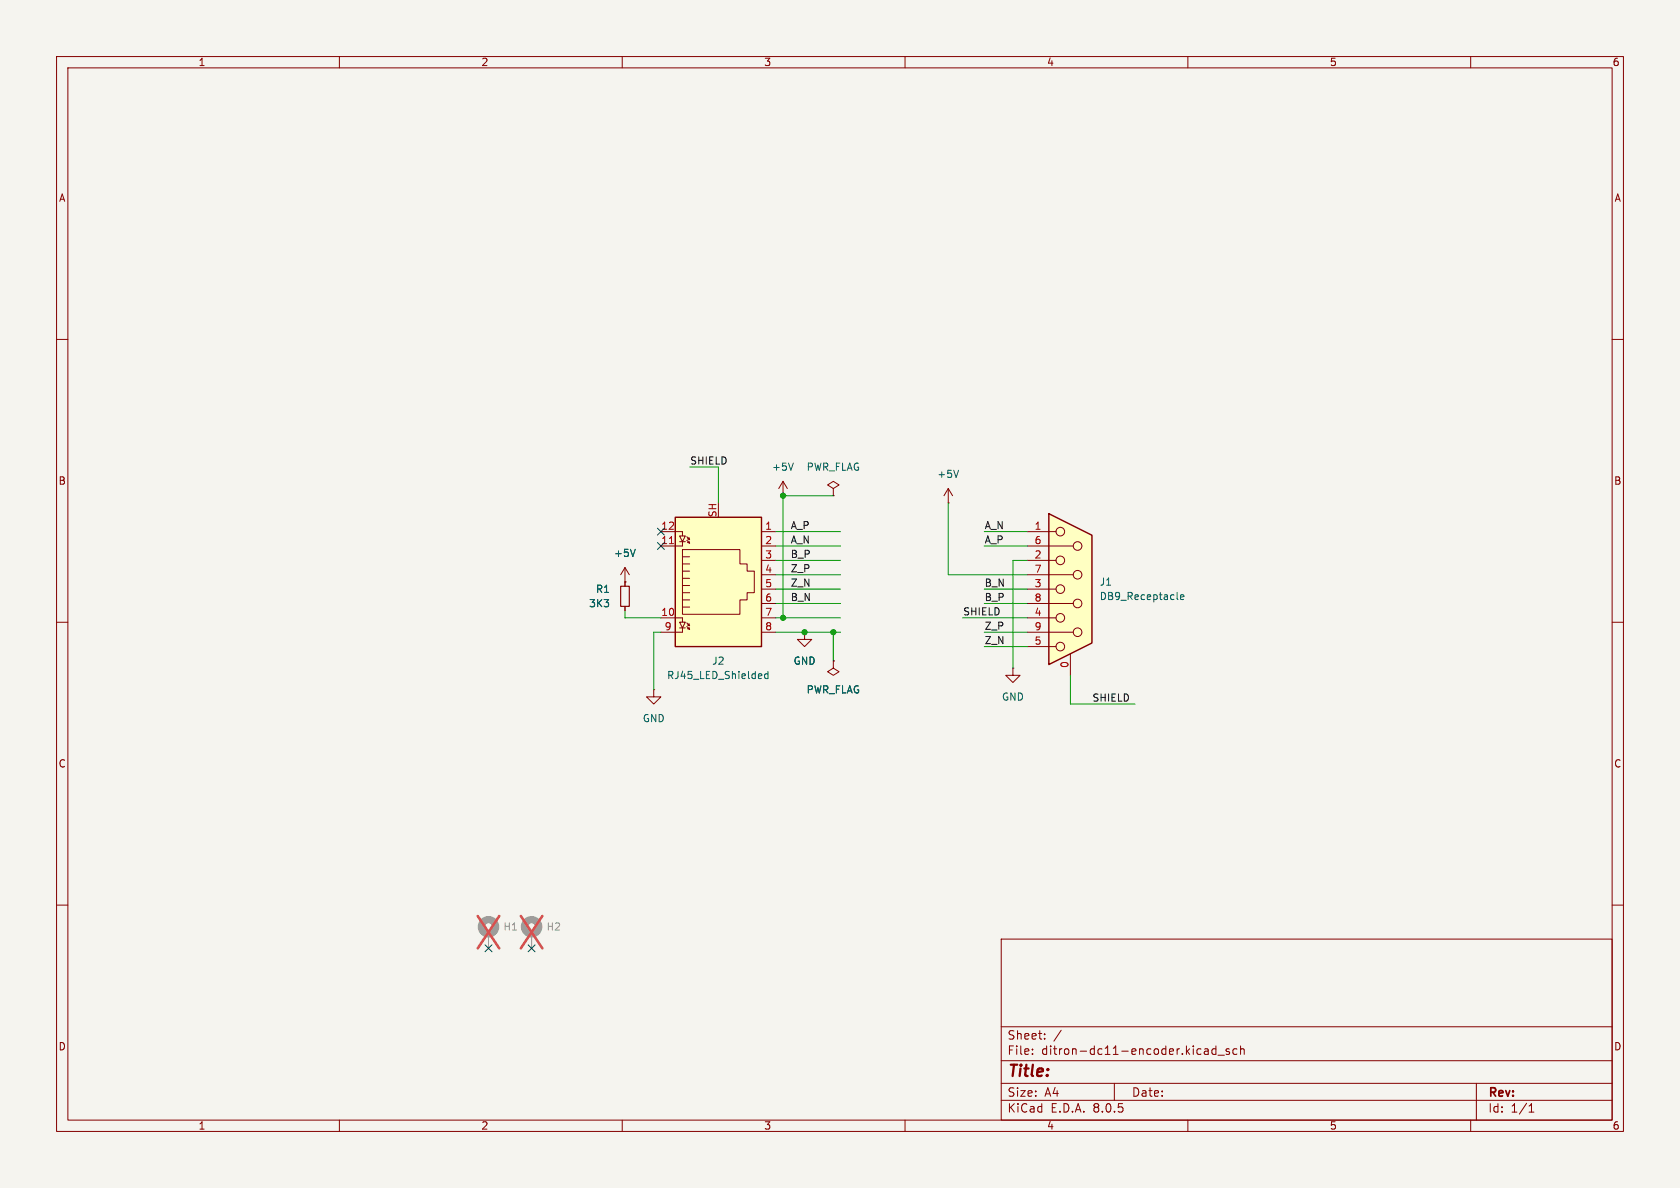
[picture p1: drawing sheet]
<svg xmlns="http://www.w3.org/2000/svg" width="297mm" height="210mm" viewBox="0 0 297 210" stroke-linecap="round" stroke-linejoin="round" font-family="sans-serif">
<path d="M0 0h297v210h-297z" fill="#f5f4ef" stroke="#f5f4ef" stroke-width=".18"/>
<g fill="none" stroke="#840000" stroke-width=".18">
<path d="M10 10h277v190h-277zM12 12h273v186h-273zM60 10v2M110 10v2M160 10v2M210 10v2M260 10v2M10 60h2M285 60h2M147.3 86.4l1-.7-1-.6-1 .6 1 .7v1.2M147.3 87.6h.1M167.6 88.9h.1"/>
<path d="M167.6 86.4l-.7 1.2M167.6 86.4v2.5M167.6 86.4l.8 1.2M10 110h2M110.5 102.9h.1M110.5 100.3l-.8 1.3M110.5 100.3v3.3M110.5 107.2v.8M110.5 100.3l.8 1.3M147.3 116.8v1.3l1 .6-1 .7-1-.7 1-.6M147.3 116.8h.1M179.1 118.1v1.3h1.2l-1.2 1.3-1.3-1.3h1.3"/>
<path d="M179.1 118.1h.1M285 110h2M10 160h2M285 160h2M177 166h108v32h-108zM60 198v2M110 198v2M160 198v2M177 194.5h108M177 191.5h108M177 187.5h108M177 181.5h108"/>
<path d="M182.5 186.3v.1M182.5 185.5v.1M184.7 183.6v.1M184.7 182.8v.1M187.6 182.1l-1.3 2M197 191.5v3M210 198v2M213.1 185.4l.4 .1 .1 .9M213.6 186.3l-.5 .1M213.6 185.8h-.5M215 185.5l-.5-.1-.3 .3v.4l.2 .2h.6M215 184.9v1.5"/>
<path d="M215.3 186.5h1.2M217.3 185.5l-.3-.1-.3 .2 .1 .2 .5 .2v.3h-.6M218.7 185.5l-.5-.1-.2 .3v.4l.1 .2h.6M219.3 185.5l.2-.1 .4 .1 .1 .9M219.3 184.9v1.5M260 198v2M261 191.5v6.5M270.3 196.6h.9M270.3 195.5l.4-.4v1.5"/>
</g>
<path d="M112.3 97.1l-.4 1.3M169.5 83.1l-.5 1.3" fill="none" stroke="#006464" stroke-width=".18"/>
<path d="M109.7 103.6h1.6v3.6h-1.6z" fill="none" stroke="#840000" stroke-width=".2"/>
<path d="M119.4 91.4h15.2v22.9h-15.2z" fill="#ffffc2"/>
<g fill="none" stroke="#840000" stroke-width=".18">
<path d="M116.8 94h3.8v.7M120.1 94.7h1.1l-.6 1.1zM120.1 95.8h1.1M120.6 98.4h1.3M120.6 99.7h1.3M120.6 97.2h10.2v2.5h1.3v1.3h1.2v3.8h-1.2v1.2h-1.3v2.6h-10.2zM120.6 95.8v.7h-3.8M121.4 94.9l.5 .5-.4-.1M121.4 95.5l.5 .5-.4-.1M121.8 95l.1 .4M121.8 95.6l.1 .4M134.6 94h2.6"/>
<path d="M134.6 96.5h2.6M134.6 99.1h2.6M138.4 87.6h.1M138.4 85.1l-.7 1.3M138.4 85.1v2.5M138.4 85.1l.8 1.3M116.8 109.2h3.8v.8M120.1 110h1.1l-.6 1zM120.1 111h1.1M120.6 101h1.3M120.6 102.2h1.3M120.6 103.5h1.3"/>
<path d="M120.6 104.8h1.3M120.6 111v.8h-3.8M120.6 106h1.3M120.6 107.3h1.3M121.4 110.1l.5 .5-.4-.1M121.4 110.7l.5 .6-.4-.2M121.8 110.2l.1 .4M121.8 110.9l.1 .4M134.6 109.2h2.6M134.6 111.8h2.6M134.6 101.6h2.6M134.6 104.1h2.6"/>
<path d="M134.6 106.7h2.6"/>
</g>
<path d="M119.4 91.4h15.2v22.9h-15.2z" fill="none" stroke="#840000" stroke-width=".25"/>
<path d="M118.4 96.1h.7" fill="none" stroke="#a90000" stroke-width=".18"/>
<path d="M140.2 81.9l-.4 1.2M135.8 118.7v1.3M135.8 119.2l-.4-.1-.2 .3 .1 .5h.5" fill="none" stroke="#006464" stroke-width=".18"/>
<path d="M185.4 90.8l7.6 3.8v19.1l-7.6 3.8z" fill="#ffffc2"/>
<g fill="none" stroke="#840000" stroke-width=".18">
<path d="M181.6 99.1h5.1M181.6 96.5h8.1M181.6 94h5.1M110.5 102.9h.1M110.5 102.9v.7M110.5 107.2v.8M142.2 111.8v1.2h1.3l-1.3 1.3-1.2-1.3h1.2M142.2 111.8h.1M147.3 116.8h.1M181.6 114.3h5.1M181.6 111.8h8.1M181.6 109.2h5.1"/>
<path d="M181.6 106.7h8.1M181.6 104.1h5.1M181.6 101.6h8.1M189.2 115.6v3.8M115.6 121.9v1.3h1.2l-1.2 1.3-1.3-1.3h1.3M115.6 121.9h.1"/>
<circle cx="187.5" cy="99.1" r=".76"/>
<circle cx="187.5" cy="94" r=".76"/>
<circle cx="190.5" cy="96.5" r=".76"/>
<circle cx="187.5" cy="109.2" r=".76"/>
<circle cx="187.5" cy="114.3" r=".76"/>
<circle cx="187.5" cy="104.1" r=".76"/>
<circle cx="190.5" cy="101.6" r=".76"/>
<circle cx="190.5" cy="111.8" r=".76"/>
<circle cx="190.5" cy="106.7" r=".76"/>
</g>
<path d="M185.4 90.8l7.6 3.8v19.1l-7.6 3.8z" fill="none" stroke="#840000" stroke-width=".25"/>
<path d="M112.3 97.1l-.4 1.3M208.1 105.8l.2 .2M208.7 105.6l.6-.2-.1-.2-.3-.1-.2 .2 .1 .6h.4" fill="none" stroke="#006464" stroke-width=".18"/>
<g fill="none" stroke="#9c9b98" stroke-width="1.3">
<circle cx="86.4" cy="163.8" r="1.27"/>
<circle cx="94" cy="163.8" r="1.27"/>
</g>
<path d="M86.4 165.1v2.5M94 165.1v2.5" fill="none" stroke="#9c9b98" stroke-width=".18"/>
<path d="M84.5 161.9l3.8 5.7M88.3 161.9l-3.8 5.7M92.1 161.9l3.8 5.7M95.9 161.9l-3.8 5.7" fill="none" stroke="#e65255" stroke-width=".46"/>
<g fill="none" stroke="#009600" stroke-width=".18">
<path d="M121.9 82.6h5.1v6.3M137.2 96.5h11.4M137.2 99.1h11.4M137.2 94h11.4M147.3 87.6h-8.9v21.6M167.6 88.9v12.7h14M174 96.5h7.6M174 94h7.6M181.6 99.1h-2.5v19M110.5 108v1.2h6.3M116.8 111.8h-1.2v10.1M137.2 109.2h11.4"/>
<path d="M137.2 101.6h11.4M137.2 104.1h11.4M137.2 111.8h11.4M137.2 106.7h11.4M147.3 111.8v5M170.2 109.2h11.4M174 104.1h7.6M174 111.8h7.6M174 106.7h7.6M174 114.3h7.6M189.2 119.4v5.1h11.5"/>
</g>
<path d="M116.2 95.9l1.2 1.2M116.2 93.4l1.2 1.2M117.4 95.9l-1.2 1.2M117.4 93.4l-1.2 1.2M85.8 167l1.2 1.2M87 167l-1.2 1.2M93.4 167l1.2 1.2M94.6 167l-1.2 1.2" fill="none" stroke="#000084" stroke-width=".18"/>
<g fill="#009600" stroke="#009600" stroke-width=".18">
<circle cx="138.4" cy="87.6" r=".46"/>
<circle cx="138.4" cy="109.2" r=".46"/>
<circle cx="142.2" cy="111.8" r=".46"/>
<circle cx="147.3" cy="111.8" r=".46"/>
</g>
<text font-size="2.8" fill="#840000" x="178" y="190.9">Title:</text>
<g font-size="2.1" fill="#840000">
<text x="178" y="184">Sheet:</text>
<text x="178" y="186.7">File:</text>
<text x="184.1" y="186.7">ditron-dc11-encoder.kicad_sch</text>
<text x="178" y="196.9">KiCad</text>
<text x="178" y="194.1">Size:</text>
<text x="184.7" y="194.1">A4</text>
<text x="185.7" y="196.9">E.D.A.</text>
<text x="193.3" y="196.9">8.0.5</text>
<text x="200" y="194.1">Date:</text>
<text x="263" y="194.3">Rev:</text>
<text x="263" y="196.9">Id:</text>
<text x="267.1" y="196.9">1/1</text>
</g>
<g font-size="1.8" fill="#840000">
<text x="35" y="11.9">1</text>
<text x="85" y="11.9">2</text>
<text x="135" y="11.9">3</text>
<text x="185" y="11.9">4</text>
<text x="235" y="11.9">5</text>
<text x="285" y="11.9">6</text>
<text x="10.3" y="35.9">A</text>
<text x="285.3" y="35.9">A</text>
<text x="10.3" y="85.9">B</text>
<text x="285.3" y="85.9">B</text>
<text x="10.3" y="135.9">C</text>
<text x="285.3" y="135.9">C</text>
<text x="10.3" y="185.9">D</text>
<text x="285.3" y="185.9">D</text>
<text x="35" y="199.9">1</text>
<text x="85" y="199.9">2</text>
<text x="135" y="199.9">3</text>
<text x="185" y="199.9">4</text>
<text x="235" y="199.9">5</text>
<text x="285" y="199.9">6</text>
</g>
<g font-size="1.8" fill="#0f0f0f">
<text x="121.9" y="82.2">SHIELD</text>
<text x="139.7" y="93.6">A_P</text>
<text x="174" y="93.6">A_N</text>
<text x="139.7" y="96.2">A_N</text>
<text x="139.7" y="101.3">Z_P</text>
<text x="139.7" y="98.7">B_P</text>
<text x="174" y="96.2">A_P</text>
<text x="139.7" y="106.3">B_N</text>
<text x="139.7" y="103.8">Z_N</text>
<text x="174" y="103.8">B_N</text>
<text x="174" y="106.3">B_P</text>
<text x="170.2" y="108.9">SHIELD</text>
<text x="174" y="114">Z_N</text>
<text x="174" y="111.4">Z_P</text>
<text x="193" y="124.1">SHIELD</text>
</g>
<g font-size="1.8" fill="#006464">
<text x="136.4" y="83.4">+5V</text>
<text x="142.5" y="83.4">PWR_FLAG</text>
<text x="165.6" y="84.7">+5V</text>
<text x="108.5" y="98.7">+5V</text>
<text x="104" y="107.5">3K3</text>
<text x="105.3" y="105">R1</text>
<text x="194.3" y="103.7">J1</text>
<text x="194.3" y="106.3">DB9_Receptacle</text>
<text x="125.8" y="117.7">J2</text>
<text x="140.2" y="117.7">GND</text>
<text x="117.8" y="120.2">RJ45_LED_Shielded</text>
<text x="142.5" y="122.8">PWR_FLAG</text>
<text x="177" y="124.1">GND</text>
<text x="113.5" y="127.9">GND</text>
</g>
<g font-size="1.8" fill="#a90000">
<text x="116.8" y="93.7">12</text>
<text x="126.7" y="91.5" transform="rotate(-90 126.7 91.5)">SH</text>
<text x="135.2" y="93.7">1</text>
<text x="182.8" y="93.7">1</text>
<text x="116.8" y="96.3">11</text>
<text x="135.2" y="96.3">2</text>
<text x="135.2" y="98.8">3</text>
<text x="135.2" y="101.3">4</text>
<text x="182.8" y="98.8">2</text>
<text x="182.8" y="96.3">6</text>
<text x="182.8" y="101.3">7</text>
<text x="135.2" y="103.9">5</text>
<text x="135.2" y="106.4">6</text>
<text x="182.8" y="103.9">3</text>
<text x="182.8" y="106.4">8</text>
<text x="116.8" y="109">10</text>
<text x="117.4" y="111.5">9</text>
<text x="135.2" y="109">7</text>
<text x="135.2" y="111.5">8</text>
<text x="182.8" y="109">4</text>
<text x="182.8" y="111.5">9</text>
<text x="182.8" y="114">5</text>
<text x="189" y="118.2" transform="rotate(-90 189 118.2)">0</text>
</g>
<g font-size="1.8" fill="#939391">
<text x="88.9" y="164.7">H1</text>
<text x="96.5" y="164.7">H2</text>
</g>
</svg>
